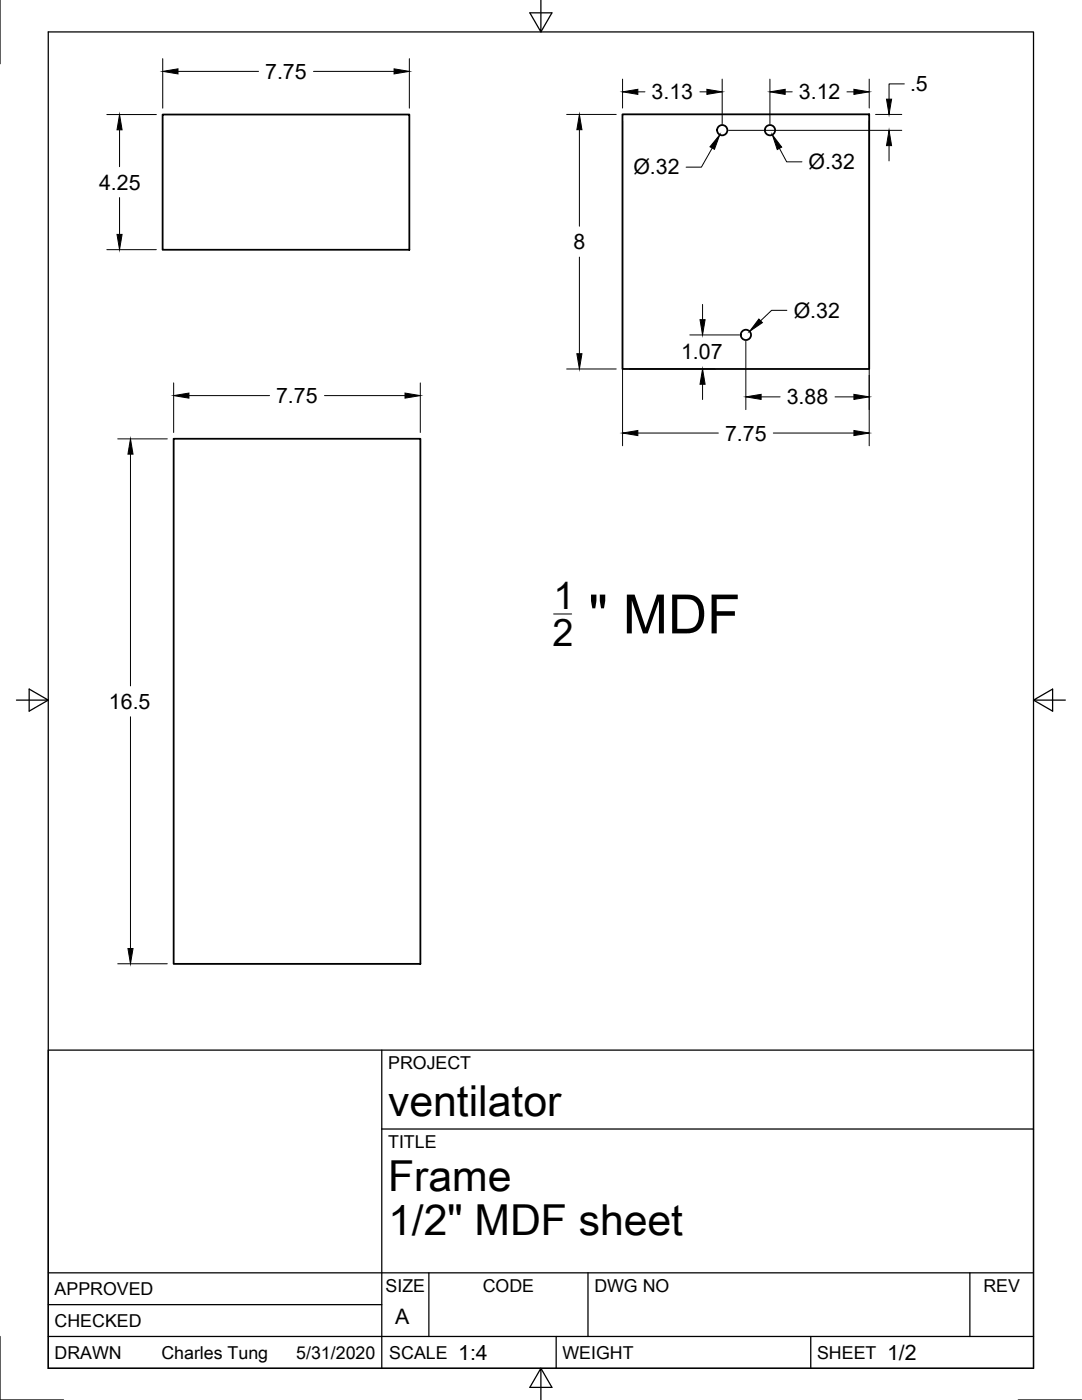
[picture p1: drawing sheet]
<svg xmlns="http://www.w3.org/2000/svg" width="216mm" height="279mm" viewBox="0 0 216 279" stroke-linecap="round" stroke-linejoin="round" font-family="sans-serif">
<!-- layer: Visible -->
<g fill="none" stroke="#000" stroke-width=".36">
<path d="M32.4 22.9h49.3v26.9h-49.3zM124.2 22.8h49.2v50.8h-49.2zM34.6 87.6h49.3v104.8h-49.3z"/>
<circle cx="144.1" cy="26" r="1.03"/>
<circle cx="153.6" cy="26" r="1.03"/>
<circle cx="148.8" cy="66.8" r="1.03"/>
</g>
<!-- layer: Border -->
<path d="M0 0v12.7M9.6 6.4h196.6v266.7h-196.6zM107.9 0v6.4l-2.2-3.8h4.4l-2.2 3.8M3.3 139.7h6.3l-3.8-2.2v4.4l3.8-2.2M206.2 139.7l3.8 2.2v-4.4l-3.8 2.2h6.4M0 266.7v12.7h12.7M107.9 273.1l2.2 3.8h-4.4l2.2-3.8v6.3M203.2 279.4h12.7" fill="none" stroke="#000" stroke-width=".25"/>
<!-- layer: Titleblock -->
<path d="M9.6 209.6h196.6v63.5h-196.6zM76.2 209.6v63.5M76.2 225.3h130M9.6 254h196.6M85.6 254v12.7M117.3 254v12.7M193.5 254v12.7M9.6 266.7h196.6M9.6 260.4h66.6M111 266.7v6.4M161.8 266.7v6.4" fill="none" stroke="#000" stroke-width=".25"/>
<!-- layer: Dimensions -->
<g fill="none" stroke="#000" stroke-width=".2">
<path d="M32.5 11.7v9.9M35.5 14.2h16.1M62.5 14.2h16.1M81.7 11.7v9.9M124.2 15.8v5.8M127.3 18.3h1.4M139.7 18.3h1.4M144.1 15.8v8.9M153.6 15.8v8.9M156.7 18.3h1.4M169 18.3h1.4M173.4 15.8v5.8"/>
<path d="M180.4 16.7h-3v3.1M21.3 22.9h9.9M23.9 25.9v7.4M23.9 39.4v7.4M113.1 22.8h9.9M115.6 25.9v19.2M124.2 24.1v64.9M142.1 29.5l-2.1 3.9h-3.1M145.4 26h34.5M155.5 29.6l1.5 2.7h3M173.4 24.1v64.9M174.7 22.8h5.2"/>
<path d="M177.4 29.1v3M21.3 49.8h9.9M115.6 51.3v19.3M34.6 76.4v9.9M37.7 79h16.1M64.7 79h16.1M83.9 76.4v9.9M113.1 73.6h9.9M125.5 73.6h17.2M137.6 66.8h10M140.2 60.7v3.1M140.2 76.7v3"/>
<path d="M148.8 68.1v13.6M151.9 79.2h3.8M157 61.9h-3l-2.2 2.1M166.6 79.2h3.8M23.5 87.6h9.9M26 90.6v46.3M127.3 86.4h16M154.3 86.4h16.1M26 143v46.3M23.5 192.3h9.9"/>
</g>
<g fill="#000" stroke="#000" stroke-width=".2">
<path d="M32.5 14.2l3-.5v1.1zM78.6 13.7l3.1 .5-3.1 .6zM124.2 18.3l3.1-.5v1zM141.1 17.8l3 .5-3 .5zM153.6 18.3l3.1-.5v1zM170.4 17.8l3 .5-3 .5zM176.9 19.8h1l-.5 3zM23.9 22.9l.5 3h-1.1zM115.6 22.8l.5 3.1h-1zM143.6 26.9l-1 2.9-.9-.5zM154.1 26.9l1.9 2.5-.9 .4zM177.4 26l.5 3.1h-1z"/>
<path d="M23.3 46.8h1.1l-.5 3zM34.6 79l3.1-.6v1.1zM80.8 78.4l3.1 .6-3.1 .5zM115.1 70.6h1l-.5 3zM139.7 63.8h1l-.5 3zM140.2 73.6l.5 3.1h-1zM151.4 63.7l.7 .7-2.5 1.7zM148.8 79.2l3.1-.5v1zM170.4 78.7l3 .5-3 .5zM26 87.6l.5 3h-1zM124.2 86.4l3.1-.5v1zM170.4 85.9l3 .5-3 .5z"/>
<path d="M25.5 189.3h1l-.5 3z"/>
</g>
<!-- layer: Annotations -->
<path d="M110.5 122.5h3.6" fill="none" stroke="#000" stroke-width=".2"/>
<text font-size="10.8" x="117.4" y="126.4">&quot; MDF</text>
<g font-size="8.5">
<text x="77.4" y="222.8">ventilator</text>
<text x="77.4" y="237.8">Frame</text>
<text x="77.4" y="246.4">1/2&quot; MDF sheet</text>
</g>
<g font-size="7.6">
<text x="110.4" y="121.6">1</text>
<text x="110.3" y="128.9">2</text>
</g>
<g font-size="4.3">
<text x="52.9" y="15.7">7.75</text>
<text x="130" y="19.8">3.13</text>
<text x="159.4" y="19.8">3.12</text>
<text x="181.6" y="18.2">.5</text>
<text x="126.4" y="34.8">Ø.32</text>
<text x="161.4" y="33.8">Ø.32</text>
<text x="19.8" y="37.8">4.25</text>
<text x="114.4" y="49.7">8</text>
<text x="158.4" y="63.4">Ø.32</text>
<text x="135.9" y="71.7">1.07</text>
<text x="55.1" y="80.5">7.75</text>
<text x="157" y="80.7">3.88</text>
<text x="144.7" y="87.9">7.75</text>
<text x="21.7" y="141.5">16.5</text>
<text x="78.9" y="264.3">A</text>
<text x="91.4" y="271.4">1:4</text>
<text x="177" y="271.4">1/2</text>
</g>
<g font-size="3.5">
<text x="77.4" y="213.4">PROJECT</text>
<text x="77.4" y="229.1">TITLE</text>
<text x="76.9" y="257.8">SIZE</text>
<text x="96.3" y="257.8">CODE</text>
<text x="118.6" y="257.8">DWG NO</text>
<text x="196.2" y="257.8">REV</text>
<text x="10.9" y="258.5">APPROVED</text>
<text x="10.9" y="264.8">CHECKED</text>
<text x="10.9" y="271.2">DRAWN</text>
<text x="32.2" y="271.2">Charles Tung</text>
<text x="59.1" y="271.2">5/31/2020</text>
<text x="77.7" y="271.2">SCALE</text>
<text x="112.2" y="271.2">WEIGHT</text>
<text x="163" y="271.2">SHEET</text>
</g>
</svg>
